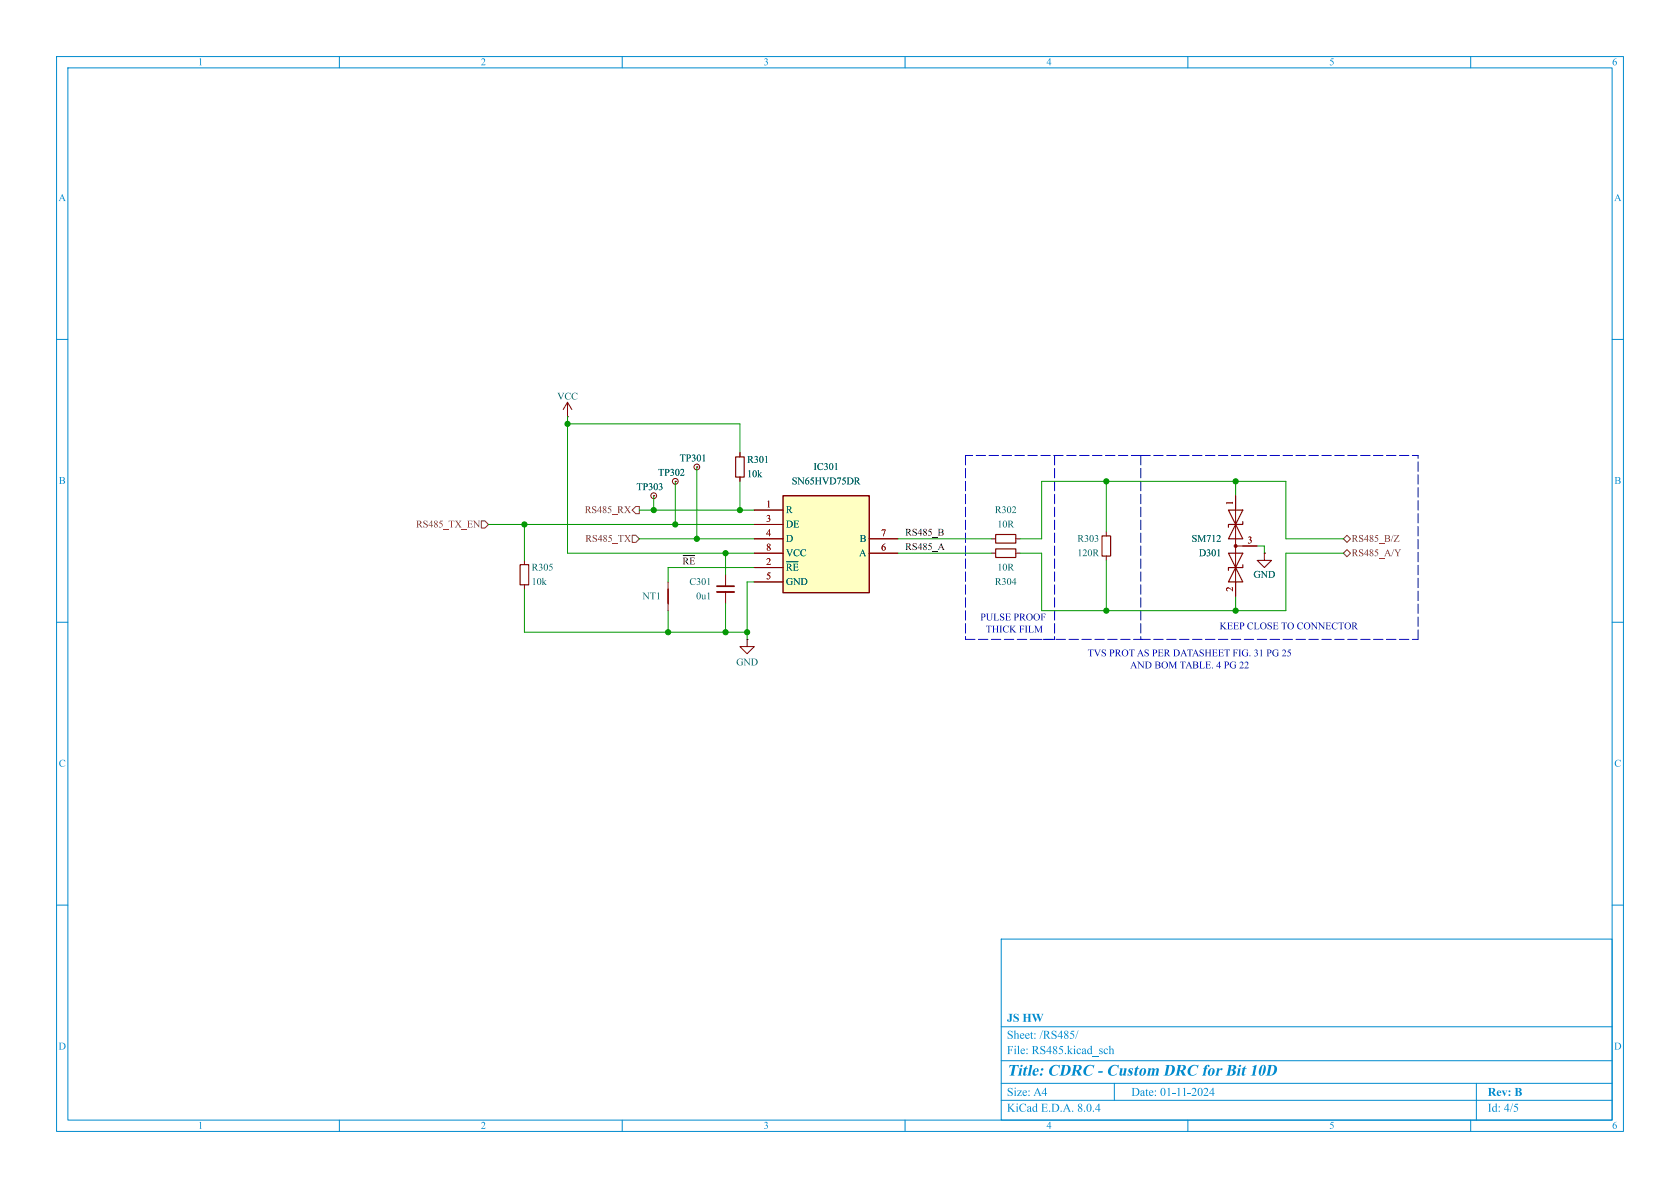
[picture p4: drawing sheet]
<svg xmlns="http://www.w3.org/2000/svg" width="297mm" height="210mm" viewBox="0 0 297 210" stroke-linecap="round" stroke-linejoin="round" font-family="sans-serif">
<g fill="none" stroke="#008bce" stroke-width=".18">
<path d="M10 10h277v190h-277zM12 12h273v186h-273zM60 10v2M110 10v2M160 10v2M210 10v2M260 10v2M10 60h2M285 60h2M10 110h2M285 110h2M10 160h2"/>
<path d="M285 160h2M177 166h108v32h-108zM60 198v2M110 198v2M160 198v2M177 194.5h108M177 191.5h108M177 187.5h108M177 181.5h108M197 191.5v3M210 198v2M260 198v2"/>
<path d="M261 191.5v6.5"/>
</g>
<path d="M91.9 99.8h1.6v3.6h-1.6zM130 80.8h1.6v3.5h-1.6zM176 94.5h3.6v1.5h-3.6zM176 97h3.6v1.6h-3.6zM194.8 94.7h1.5v3.6h-1.5zM217.2 90.2h2.5l-2.5 5.1h2.5zM217.2 97.8l2.5 5.1h-2.5l2.5-5.1zM219.7 92.2v.5h-2.5v.5M219.7 99.8v.5h-2.5v.5" fill="none" stroke="#840000" stroke-width=".2"/>
<g fill="none" stroke="#840000" stroke-width=".18">
<path d="M100.3 73.7h.1M100.3 71.1l-.7 1.3M100.3 71.1v2.6M100.3 71.1l.8 1.3M92.7 99.1v.7M130.8 80v.8M130.8 84.3v.8M175.3 95.3h.7M175.3 97.8h.7M179.6 95.3h.7M179.6 97.8h.7M195.6 94v.7"/>
<path d="M195.6 98.3v.8M218.4 96.5h3.8M218.4 87.6v17.8M92.7 103.4v.7M118.1 102.9v5.1M132.1 113v1.3h1.2l-1.2 1.3-1.3-1.3h1.3M132.1 113h.1"/>
<circle cx="115.6" cy="87.6" r=".51"/>
<circle cx="119.4" cy="85.1" r=".51"/>
<circle cx="123.2" cy="82.6" r=".51"/>
</g>
<path d="M118.1 104.1v2.6" fill="none" stroke="#840000" stroke-width=".25"/>
<circle cx="218.4" cy="96.5" r=".25" fill="#840000" stroke="#840000" stroke-width=".18"/>
<path d="M138.4 87.6h15.3v17.2h-15.3z" fill="#ffffc2"/>
<path d="M138.4 87.6h15.3v17.2h-15.3z" fill="none" stroke="#840000" stroke-width=".25"/>
<g fill="none" stroke="#840000" stroke-width=".18">
<path d="M130.8 80v.8M130.8 84.3v.8M133.3 90.2h5.1M133.3 92.7h5.1M133.3 95.3h5.1M133.3 97.8h5.1M153.7 95.3h5M153.7 97.8h5M218.4 87.6v2.6M219.7 96.5h2.5M223.5 97.8v1.3h1.3l-1.3 1.2-1.3-1.2h1.3M223.5 97.8h.1"/>
<path d="M128.3 101.6v2M128.3 104.6v2.1M133.3 100.3h5.1M133.3 102.9h5.1M218.4 102.9v2.5"/>
</g>
<path d="M126.7 104.6h3.1" fill="none" stroke="#840000" stroke-width=".33"/>
<path d="M126.7 103.6h3.1" fill="none" stroke="#840000" stroke-width=".3"/>
<path d="M85.1 92.1h.6l.7 .6-.7 .6h-.6zM111.8 94.6h.6l.6 .7-.6 .6h-.6zM112.4 89.5h.6v1.3h-.6l-.6-.6zM237.5 95.3l.6-.7 .7 .7-.7 .6zM238.1 97.2l.7 .6-.7 .6-.6-.6z" fill="none" stroke="#725600" stroke-width=".18"/>
<path d="M170.7 80.5v32.5M186.4 80.5v32.5M201.7 80.5h-31M201.7 80.5v32.5M201.7 80.5h49M170.7 113h31.2M186.4 113h-2.5M201.7 113h49M250.7 113v-32.5" fill="none" stroke="#0000c2" stroke-width=".18" stroke-dasharray="1.7 .6"/>
<g fill="none" stroke="#009600" stroke-width=".18">
<path d="M100.3 73.7v24.1h33M100.3 74.9h30.5v5.1M86.4 92.7h46.9M92.7 92.7v6.4M113 95.3h20.3M113 90.2h20.3M115.6 87.6v2.6M119.4 85.1v7.6M123.2 82.6v12.7M128.3 97.8v3.8M130.8 85.1v5.1M158.7 95.3h16.6"/>
<path d="M158.7 97.8h16.6M180.3 95.3h3.8v-10.2h43.2v10.2h10.2M180.3 97.8h3.8v10.2h43.2v-10.2h10.2M195.6 85.1v8.9M195.6 99.1v8.9M218.4 85.1v2.5M222.2 96.5h1.3v1.3M92.7 104.1v7.7h39.4M118.1 108v3.8M128.3 106.7v5.1M133.3 100.3h-15.2v2.6M133.3 102.9h-1.2v10.1"/>
<path d="M218.4 105.4v2.6"/>
</g>
<g fill="#009600" stroke="#009600" stroke-width=".18">
<circle cx="130.8" cy="90.2" r=".46"/>
<circle cx="132.1" cy="111.8" r=".46"/>
<circle cx="123.2" cy="95.3" r=".46"/>
<circle cx="128.3" cy="97.8" r=".46"/>
<circle cx="128.3" cy="111.8" r=".46"/>
<circle cx="195.6" cy="85.1" r=".46"/>
<circle cx="218.4" cy="108" r=".46"/>
<circle cx="218.4" cy="85.1" r=".46"/>
<circle cx="195.6" cy="108" r=".46"/>
<circle cx="115.6" cy="90.2" r=".46"/>
<circle cx="100.3" cy="74.9" r=".46"/>
<circle cx="118.1" cy="111.8" r=".46"/>
<circle cx="119.4" cy="92.7" r=".46"/>
<circle cx="92.7" cy="92.7" r=".46"/>
</g>
<text font-size="2.8" fill="#008bce" x="178" y="190.9">Title:CDRC - CustomDRC forBit10D</text>
<g font-size="2.1" fill="#008bce">
<text x="178" y="184.2">Sheet:/RS485/</text>
<text x="178" y="181.2">JSHW</text>
<text x="178" y="186.9">File: RS485.kicad_sch</text>
<text x="178" y="197.1">KiCadE.D.A. 8.0.4</text>
<text x="178" y="194.3">Size:A4</text>
<text x="200" y="194.3">Date:01-11-2024</text>
<text x="263" y="194.3">Rev:B</text>
<text x="263" y="197.1">Id: 4/5</text>
</g>
<g font-size="1.8" fill="#008bce">
<text x="35" y="12">1</text>
<text x="85" y="12">2</text>
<text x="135" y="12">3</text>
<text x="185" y="12">4</text>
<text x="235" y="12">5</text>
<text x="285" y="12">6</text>
<text x="10.3" y="36">A</text>
<text x="285.3" y="36">A</text>
<text x="10.4" y="86">B</text>
<text x="285.4" y="86">B</text>
<text x="10.4" y="136">C</text>
<text x="285.4" y="136">C</text>
<text x="10.3" y="186">D</text>
<text x="285.3" y="186">D</text>
<text x="35" y="200">1</text>
<text x="85" y="200">2</text>
<text x="135" y="200">3</text>
<text x="185" y="200">4</text>
<text x="235" y="200">5</text>
<text x="285" y="200">6</text>
</g>
<g font-size="1.8" fill="#006464">
<text x="98.5" y="71.1">VCC</text>
<text x="132.1" y="82.3">R301</text>
<text x="143.8" y="83.5">IC301</text>
<text x="132.1" y="84.8">10k</text>
<text x="140" y="86.1">SN65HVD75DR</text>
<text x="138.9" y="91.2">R</text>
<text x="138.9" y="93.7">DE</text>
<text x="175.9" y="91.2">R302</text>
<text x="176.3" y="93.7">10R</text>
<text x="94" y="101.3">R305</text>
<text x="138.9" y="101.3">~{RE}</text>
<text x="138.9" y="96.2">D</text>
<text x="138.9" y="98.8">VCC</text>
<text x="151.9" y="98.8">A</text>
<text x="152" y="96.2">B</text>
<text x="176.3" y="101.3">10R</text>
<text x="190.5" y="96.2">R303</text>
<text x="190.5" y="98.8">120R</text>
<text x="210.7" y="96.2">SM712</text>
<text x="212" y="98.8">D301</text>
<text x="94" y="103.9">10k</text>
<text x="113.6" y="106.4">NT1</text>
<text x="121.9" y="103.9">C301</text>
<text x="123.1" y="106.4">0u1</text>
<text x="138.9" y="103.9">GND</text>
<text x="175.9" y="103.9">R304</text>
<text x="221.6" y="102.6">GND</text>
<text x="130.2" y="118.1">GND</text>
</g>
<g font-size="1.8" fill="#840000">
<text x="120.1" y="82">TP301</text>
<text x="112.5" y="87.1">TP303</text>
<text x="116.3" y="84.6">TP302</text>
</g>
<g font-size="1.8" fill="#a90000">
<text x="135.4" y="89.9">1</text>
<text x="218.2" y="89.3" transform="rotate(-90 218.2 89.3)">1</text>
<text x="135.4" y="92.5">3</text>
<text x="135.4" y="95">4</text>
<text x="155.8" y="95">7</text>
<text x="135.4" y="100.1">2</text>
<text x="135.4" y="97.5">8</text>
<text x="155.8" y="97.5">6</text>
<text x="220.5" y="96.3">3</text>
<text x="135.4" y="102.6">5</text>
<text x="218.2" y="104.6" transform="rotate(-90 218.2 104.6)">2</text>
</g>
<g font-size="1.8" fill="#725600">
<text x="73.5" y="93.7">RS485_TX_EN</text>
<text x="103.4" y="91.2">RS485_RX</text>
<text x="103.5" y="96.2">RS485_TX</text>
<text x="239" y="96.2">RS485_B/Z</text>
<text x="239" y="98.8">RS485_A/Y</text>
</g>
<g font-size="1.8" fill="#0f0f0f">
<text x="160" y="94.9">RS485_B</text>
<text x="120.6" y="100">~{RE}</text>
<text x="160" y="97.4">RS485_A</text>
</g>
<g font-size="1.8" fill="#0000c2">
<text x="173.3" y="110.1">PULSEPROOF</text>
<text x="174.3" y="112.3">THICK FILM</text>
<text x="215.6" y="111.7">KEEPCLOSETO CONNECTOR</text>
<text x="192.3" y="116.5">TVS PROTAS PERDATASHEETFIG. 31PG25</text>
<text x="199.8" y="118.6">AND BOM TABLE. 4 PG22</text>
</g>
</svg>
